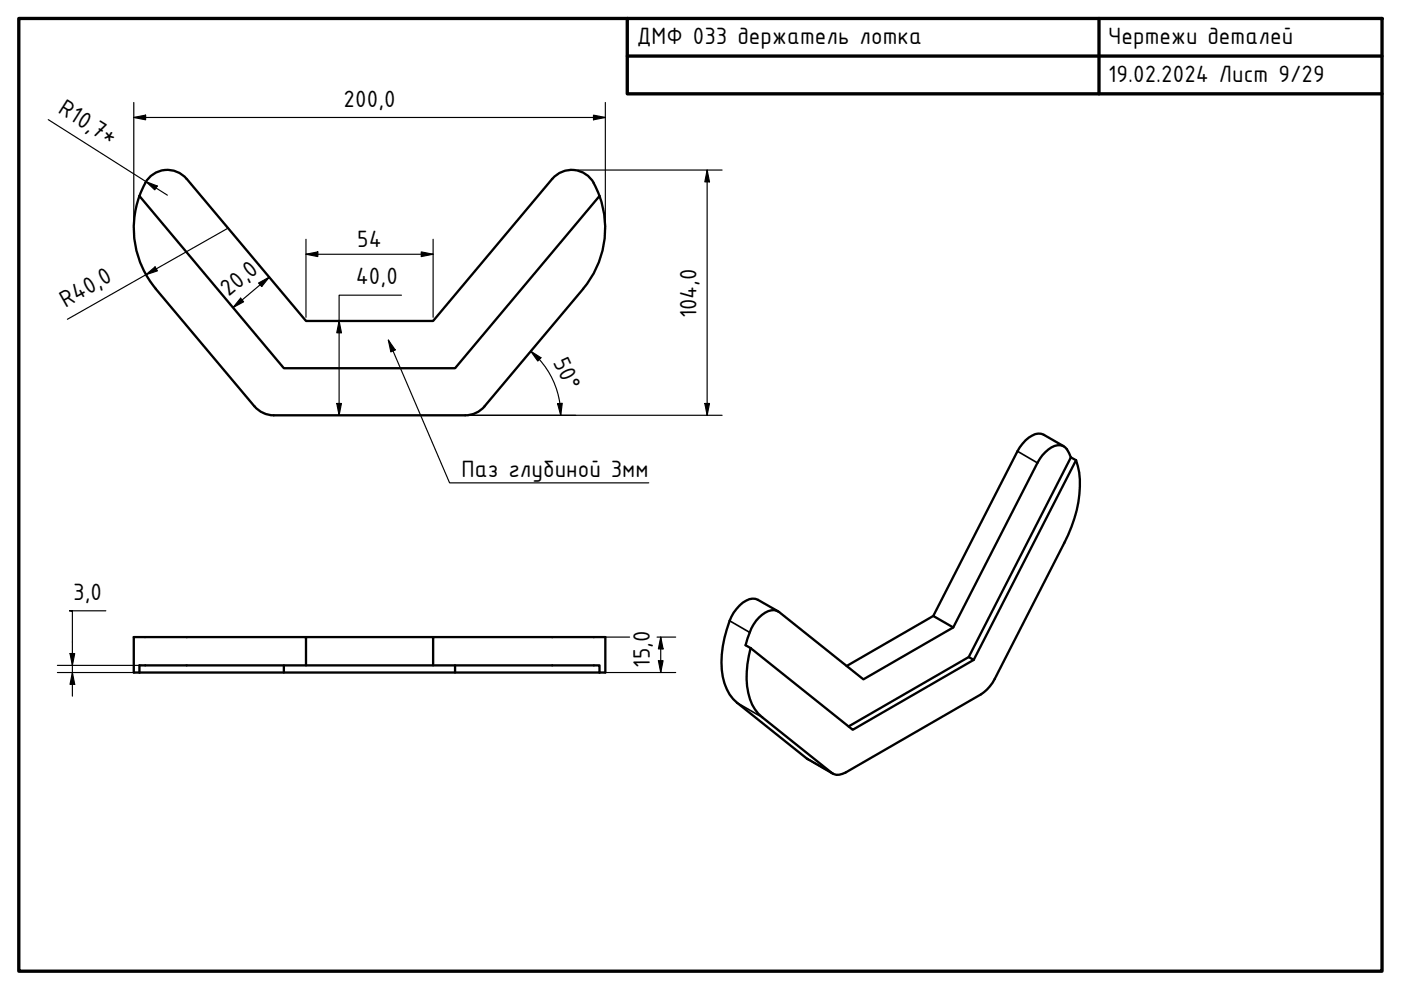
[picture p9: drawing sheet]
<svg xmlns="http://www.w3.org/2000/svg" width="297mm" height="210mm" viewBox="0 0 297 210" stroke-linecap="round" stroke-linejoin="round" font-family="sans-serif">
<!-- layer: Visible (ISO) -->
<g fill="none" stroke="#000" stroke-width=".49">
<path d="M39.6 37.9a5.4 5.4 0 0 0-9.3 1.8l-.7 1.8M39.6 37.9l25.3 30.2h26.9l25.3-30.2M117.1 37.9a5.4 5.4 0 0 1 9.2 1.8l.8 1.8M29.6 41.6l30.6 36.5h36.3l30.6-36.5M29.6 41.5a20.1 20.1 0 0 0 3.4 19.7l21 24.9a5.3 5.3 0 0 0 4 2h40.7a5.3 5.3 0 0 0 4-2l20.9-24.9M127.1 41.6a20 20 0 0 1-3.5 19.6M225.5 94.6l-4.2-2.4a3.3 3.3 0 0 0-3.8 1.1l-1.3 1.5-.5 .9-17.8 34.9 4.2 2.4M227 97a3.2 3.2 0 0 0-2.2-2.6 4.8 4.8 0 0 0-3.8 2.2l-1 1.5-17.9 34.9-19 11-17.9-14.2a2.96 2.96 0 0 0-3.6 .6 10.6 10.6 0 0 0-3.5 6.4l1 .6M227 97l-21.6 42.3-25.5 14.7M227 97l1.1 .6M228.1 97.6a20.6 20.6 0 0 1-.9 14.1l-1.5 3.4-14.8 28.9a8.7 8.7 0 0 1-2.9 3.2l-28.7 16.6a2.74 2.74 0 0 1-2.9 .1l-14.8-11.8a11.1 11.1 0 0 1-3.3-9.6l.2-1.7 .6-3.4M228.1 97.6l-21.7 42.3-25.6 14.8-21.7-17.3"/>
<path d="M64.9 135.1h26.9M165 129.6l-4.3-2.4a3.4 3.4 0 0 0-3.9 1.2 9.6 9.6 0 0 0-2.7 5.1 18.1 18.1 0 0 0 0 12.6l.6 1.1 1.6 1.8 14.8 11.8 5.5 3.2M197.9 130.6l-18.4 10.6M205.4 139.3l1 .6M29.6 142.6h97.5M29.6 142.6v-1.5h97.5v1.5M60.2 141.1v1.5M64.9 141.1v-6h-36.5v7.5h1.2M91.8 141.1v-6h36.5v7.5h-1.2M96.5 141.1v1.5"/>
</g>
<!-- layer: Visible Narrow (ISO) -->
<path d="M215.7 95.7l4.3 2.4M154.7 131.6l4.3 2.5M156.3 149l5.3 3.1M171.1 160.8l5.3 3.1" fill="none" stroke="#000" stroke-width=".35"/>
<!-- layer: Border (ISO) -->
<path d="M4 3.9h289v202h-289zM133 3.9v16h160M133 11.9h160M233 3.9v16" fill="none" stroke="#000" stroke-width=".71"/>
<!-- layer: Dimension (ISO) -->
<g fill="none" stroke="#000" stroke-width=".25">
<path d="M10.2 25.4l25.3 16M28.4 24.9l2.5-.5v1zM28.4 24.9h99.9M28.4 21.7v25.9M31 38.5l2.3 .9-.5 .9zM122.5 36.1h30.6M125.8 24.4l2.5 .5-2.5 .5zM128.3 21.7v25.9M149.9 36.1l.5 2.5h-1zM149.9 36.1v52M30.9 58.2l2-1.6 .5 .8zM48.4 48.4l-34.1 19.3"/>
<path d="M57.1 58.8l-7.7 6.4M64.9 53.9l2.5-.5v1zM64.9 53.9h26.9M64.9 50.7v16.6M89.3 53.4l2.5 .5-2.5 .5zM91.8 50.7v16.6M51 63.2l.6 .8-2.2 1.2zM54.8 60l2.3-1.2-1.6 1.9zM71.9 68.1l.5 2.5h-1zM85.1 62.6h-13.2v25.5M112.5 74.5l2.2 1.3-.7 .8zM112.5 74.5a17.7 17.7 0 0 1 6.4 13.6"/>
<path d="M71.4 85.5h1l-.5 2.6zM99.4 88.1h53.7M118.2 85.6l1-.1-.3 2.6zM149.4 85.5h1l-.5 2.6zM14.9 138.6h.9l-.5 2.5zM22.4 129.5h-7.7h.6v18.1M126.7 135.1h6.8M139.3 135.1h4M140.1 135.1l.5 2.5h-1zM140.1 135.1v7.5M12.2 142.6h16.6M12.2 141.1h17.8"/>
<path d="M15.3 142.6l.5 2.5h-.9zM127.9 142.6h15.4M139.6 140.1h1l-.5 2.5z"/>
</g>
<g fill="#000">
<path d="M28.4 24.9l2.5-.5v1zM31 38.5l2.3 .9-.5 .9zM125.8 24.4l2.5 .5-2.5 .5zM149.9 36.1l.5 2.5h-1zM30.9 58.2l2-1.6 .5 .8zM64.9 53.9l2.5-.5v1zM89.3 53.4l2.5 .5-2.5 .5zM51 63.2l.6 .8-2.2 1.2zM54.8 60l2.3-1.2-1.6 1.9zM71.9 68.1l.5 2.5h-1zM112.5 74.5l2.2 1.3-.7 .8zM71.4 85.5h1l-.5 2.6z"/>
<path d="M118.2 85.6l1-.1-.3 2.6zM149.4 85.5h1l-.5 2.6zM14.9 138.6h.9l-.5 2.5zM140.1 135.1l.5 2.5h-1zM15.3 142.6l.5 2.5h-.9zM139.6 140.1h1l-.5 2.5z"/>
</g>
<!-- layer: Symbol (ISO) -->
<path d="M82.3 72.1l1.5 2.1-.9 .4zM82.3 72.1l13 30.3h42.2" fill="none" stroke="#000" stroke-width=".25"/>
<path d="M82.3 72.1l1.5 2.1-.9 .4z" fill="#000"/>
<g font-size="5.4">
<text x="135" y="9.3">ДМФ 033 держатель лотка</text>
<text x="235" y="9.4">Чертежи деталей</text>
<text x="235" y="17.4">19.02.2024 Лист 9/29</text>
<text x="12.1" y="23.8" transform="rotate(32 12.1 23.8)">R10,7*</text>
<text x="72.8" y="22.6">200,0</text>
<text x="75.7" y="52.3">54</text>
<text x="13.9" y="65.3" transform="rotate(-30 13.9 65.3)">R40,0</text>
<text x="48.5" y="63" transform="rotate(-40 48.5 63)">20,0</text>
<text x="75.4" y="60.3">40,0</text>
<text x="147.6" y="67.5" transform="rotate(-90 147.6 67.5)">104,0</text>
<text x="117.2" y="76.7" transform="rotate(65 117.2 76.7)">50°</text>
<text x="97.8" y="101.1">Паз глубиной 3мм</text>
<text x="15.5" y="127.2">3,0</text>
<text x="137.8" y="141.5" transform="rotate(-90 137.8 141.5)">15,0</text>
</g>
</svg>
